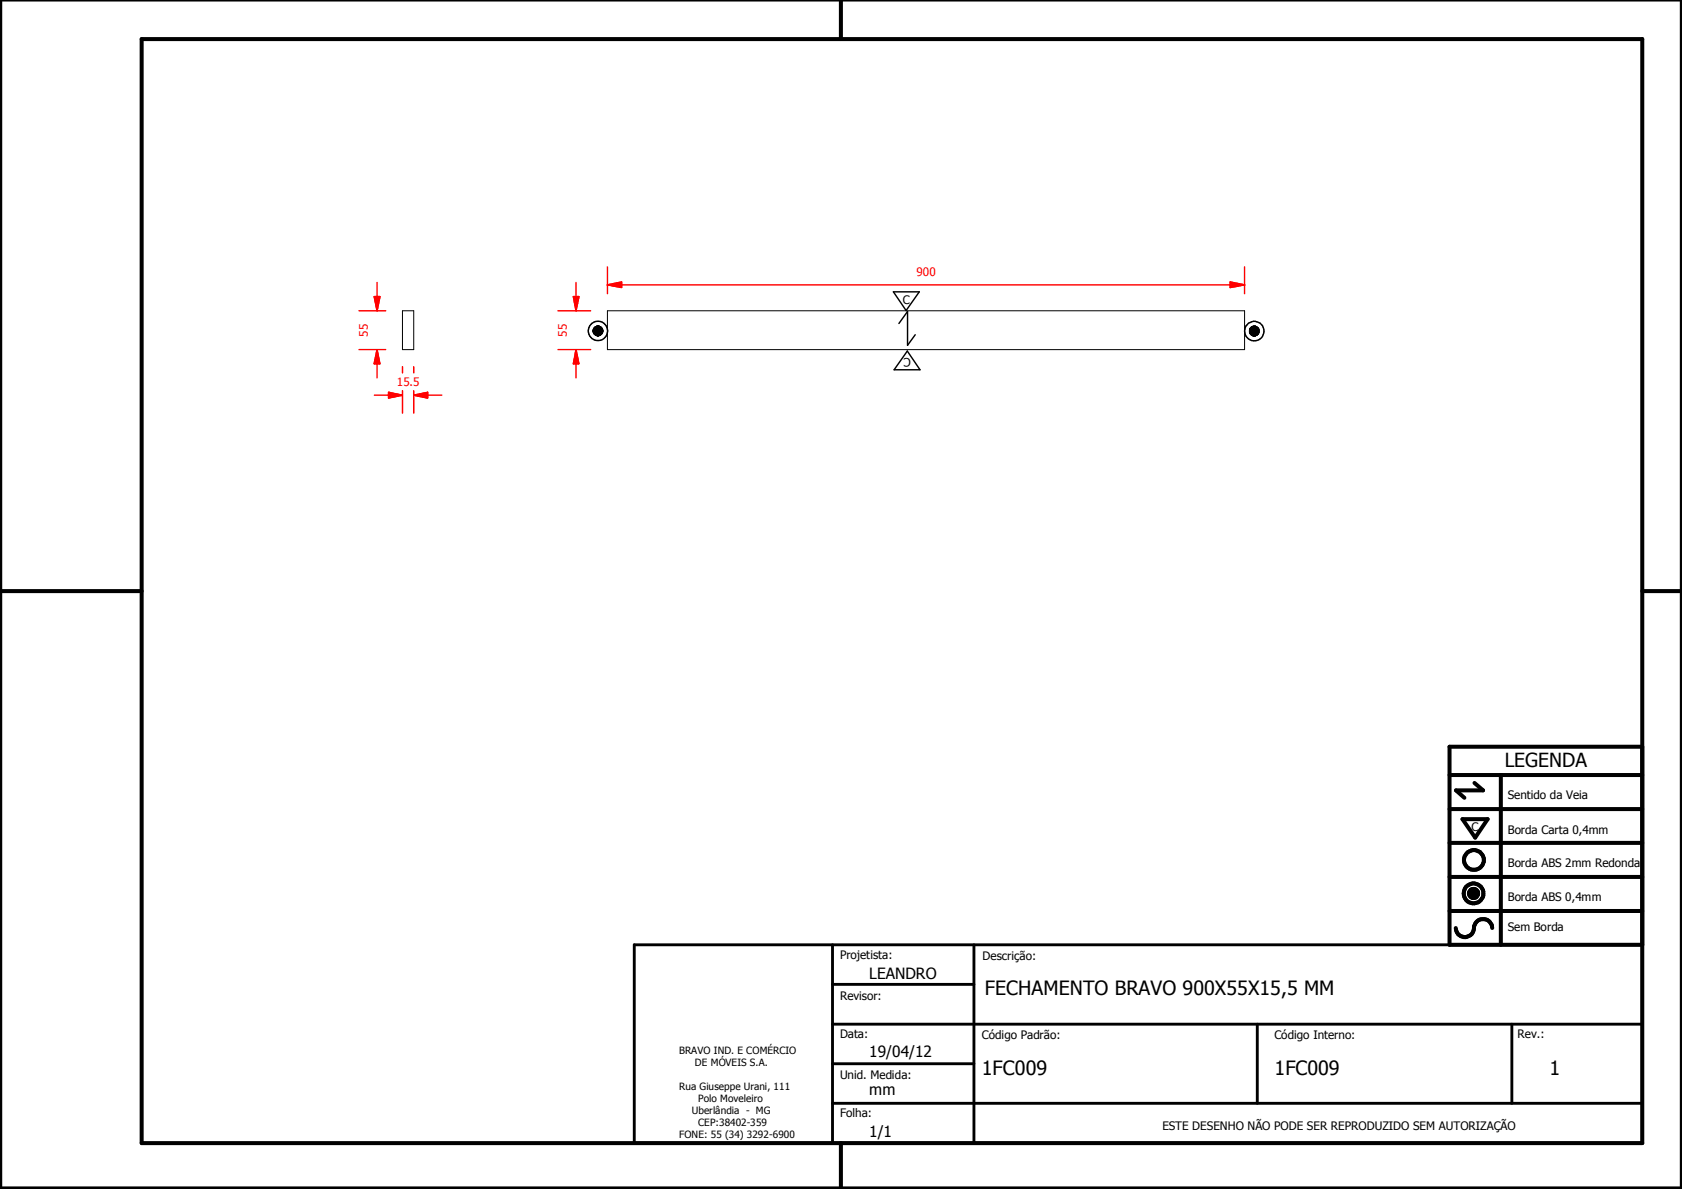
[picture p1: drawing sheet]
<svg xmlns="http://www.w3.org/2000/svg" width="297mm" height="210mm" viewBox="0 0 297 210" stroke-linecap="round" stroke-linejoin="round" font-family="sans-serif">
<g fill="none" stroke="#000" stroke-width=".18">
<path d="M71.1 54.9h2v6.8h-2zM104.7 58.3l1.8 .1zM104.7 58.4l1.8 .1zM104.7 58.5h1.8zM104.7 58.5l1.7 .1zM104.8 58.6h1.6zM104.8 58.6l1.6 .1zM104.8 58.3h1.7h-1.8zM104.8 58.3h1.7zM104.8 58.7l1.6 .1zM104.8 58.8h1.6zM104.8 58.8h1.5z"/>
<path d="M104.8 58.2l1.6 .1h-1.6zM104.8 58.2l1.6 .1zM104.8 58.1l1.6 .1zM104.9 58.8h1.4zM104.9 58.8l1.4 .1zM104.9 58l1.5 .1h-1.6zM104.9 58l1.5 .1zM104.9 58.9h1.4zM104.9 58.9l1.3 .1zM104.9 57.9l1.4 .1h-1.4zM104.9 57.9l1.4 .1zM105 59h1.2z"/>
<path d="M105 59l1.2 .1zM105 57.9h1.3zM105 59.1h1.2zM105 59.1h1.1zM105 57.8l1.2 .1h-1.2zM105 57.8l1.2 .1zM105 57.8h1.2zM105.1 59.1h1zM105.1 59.1h.9zM105.1 57.7l1.1 .1zM105.1 57.7h1zM105.2 59.1h.8z"/>
<path d="M105.2 59.1l.8 .1zM105.2 57.7h.9zM105.2 59.2h.8zM105.2 59.2h.7zM105.2 57.7h.8zM105.3 59.2h.6zM105.3 59.2l.4 .1zM105.3 57.6l.7 .1zM105.3 57.6h.6zM105.4 59.3h.3zM105.4 57.6h.5zM105.4 57.6h.3z"/>
<path d="M105.5 59.3h.2zM105.5 57.6h.2zM107.3 54.9h112.5v6.8h-112.5zM220.7 58.3h1.6v.2zM220.7 58.3l1.6 .2h-1.6zM220.7 58.5h1.6zM220.7 58.5h1.6v.1zM220.7 58.5l1.6 .1h-1.6zM220.7 58.6h1.6zM220.7 58.6l1.6 .1zM220.7 58.7l1.6 .1zM220.7 58.3h1.6z"/>
<path d="M220.7 58.2l1.6 .1zM220.7 58.8h1.6l-.1 .1zM220.7 58.8l1.5 .1h-1.4zM220.7 58.1l1.6 .1h-1.6zM220.7 58.1h1.6v.1zM220.8 58.9h1.4zM220.8 58l1.5 .1h-1.6zM220.8 58l1.5 .1zM220.8 58.9l1.4 .1zM220.8 58h1.4zM220.9 59h1.3zM220.9 59l1.2 .1z"/>
<path d="M220.9 57.9l1.3 .1h-1.4zM220.9 57.9l1.3 .1zM220.9 59.1h1.2zM220.9 59.1h1.1zM220.9 57.8l1.3 .1zM221 59.1h1zM221 59.1l.9 .1zM221 57.7l1.1 .1h-1.2zM221 57.7l1.1 .1zM221.1 59.2h.8zM221.1 59.2h.7zM221.1 57.7h.9z"/>
<path d="M221.1 57.7h.8zM221.1 59.2l.7 .1zM221.1 57.7h.7zM221.3 59.3h.5zM221.3 59.3h.4zM221.3 57.6l.5 .1zM221.3 57.6h.5zM221.3 59.3h.3zM221.3 57.6h.4zM221.4 59.3h.2zM221.4 57.6h.3zM221.4 57.6h.2z"/>
<path d="M259.4 157.6l1.6 .1zM259.4 157.7l1.6 .1zM259.4 157.8l1.6 .1zM259.4 157.9h1.6v.1zM259.4 157.9l1.6 .1h-1.5zM259.4 157.6h1.6zM259.5 158h1.5zM259.5 158l1.4 .1zM259.5 157.5l1.5 .1h-1.6zM259.5 157.5l1.5 .1zM259.5 158.1h1.4zM259.5 157.4l1.5 .1h-1.5z"/>
<path d="M259.5 157.4l1.5 .1zM259.5 158.1l1.4 .1zM259.5 157.3l1.4 .1h-1.4zM259.5 157.3l1.4 .1zM259.6 158.2h1.3zM259.6 158.2h1.2zM259.6 157.2l1.3 .1h-1.4zM259.6 157.2l1.3 .1zM259.6 158.2l1.2 .1zM259.6 157.2h1.3zM259.7 158.3h1.1zM259.7 158.3l1 .1z"/>
<path d="M259.7 157.1l1.1 .1h-1.2zM259.7 157.1l1.1 .1zM259.7 157.1h1.1zM259.8 158.4h.9zM259.8 158.4h.8zM259.8 157.1h1zM259.8 157.1h.9zM259.8 158.4l.8 .1zM259.8 157l.9 .1zM259.8 157h.8zM259.9 158.5h.7zM259.9 158.5h.6z"/>
<path d="M259.9 157h.7zM260 158.5h.5zM260 158.5h.4zM260 157h.6zM260.1 158.5h.3zM260.1 158.5h.2zM260.1 156.9l.4 .1zM260.1 156.9h.3zM260.1 156.9h.2z"/>
</g>
<g fill="#000">
<path d="M104.8 58.3h1.7h-1.8zM104.8 58.3h1.7zM104.8 58.2l1.6 .1h-1.6zM104.8 58.2l1.6 .1zM104.8 58.1l1.6 .1zM104.9 58l1.5 .1h-1.6zM104.9 58l1.5 .1zM104.9 57.9l1.4 .1h-1.4zM104.9 57.9l1.4 .1zM105 57.9h1.3zM105 57.8l1.2 .1h-1.2zM105 57.8l1.2 .1z"/>
<path d="M105 57.8h1.2zM105.1 57.7l1.1 .1zM105.1 57.7h1zM105.2 57.7h.9zM105.2 57.7h.8zM105.3 57.6l.7 .1zM105.3 57.6h.6zM105.4 57.6h.5zM105.4 57.6h.3zM105.5 57.6h.2zM105.4 59.3h.3zM105.5 59.3h.2z"/>
<path d="M105.3 59.2l.4 .1zM105.2 59.2h.7zM105.3 59.2h.6zM105.2 59.1l.8 .1zM105.2 59.2h.8zM105.1 59.1h.9zM105.2 59.1h.8zM105 59.1h1.1zM105.1 59.1h1zM105 59l1.2 .1zM105 59.1h1.2zM104.9 58.9l1.3 .1z"/>
<path d="M105 59h1.2zM104.9 58.8l1.4 .1zM104.9 58.9h1.4zM104.8 58.8h1.5zM104.9 58.8h1.4zM104.8 58.6l1.6 .1zM104.8 58.7l1.6 .1zM104.8 58.8h1.6zM104.7 58.5l1.7 .1zM104.8 58.6h1.6zM104.7 58.3l1.8 .1zM104.7 58.4l1.8 .1z"/>
<path d="M104.7 58.5h1.8zM220.7 58.3h1.6zM220.7 58.2l1.6 .1zM220.7 58.1l1.6 .1h-1.6zM220.7 58.1h1.6v.1zM220.8 58l1.5 .1h-1.6zM220.8 58l1.5 .1zM220.8 58h1.4zM220.9 57.9l1.3 .1h-1.4zM220.9 57.9l1.3 .1zM220.9 57.8l1.3 .1zM221 57.7l1.1 .1h-1.2z"/>
<path d="M221 57.7l1.1 .1zM221.1 57.7h.9zM221.1 57.7h.8zM221.1 57.7h.7zM221.3 57.6l.5 .1zM221.3 57.6h.5zM221.3 57.6h.4zM221.4 57.6h.3zM221.4 57.6h.2zM221.3 59.3h.3zM221.4 59.3h.2zM221.3 59.3h.4z"/>
<path d="M221.1 59.2l.7 .1zM221.3 59.3h.5zM221.1 59.2h.7zM221 59.1l.9 .1zM221.1 59.2h.8zM220.9 59.1h1.1zM221 59.1h1zM220.9 59l1.2 .1zM220.9 59.1h1.2zM220.8 58.9l1.4 .1zM220.9 59h1.3zM220.8 58.9h1.4z"/>
<path d="M220.7 58.8l1.5 .1h-1.4zM220.7 58.6l1.6 .1zM220.7 58.7l1.6 .1zM220.7 58.8h1.6l-.1 .1zM220.7 58.3h1.6v.2zM220.7 58.3l1.6 .2h-1.6zM220.7 58.5h1.6zM220.7 58.5h1.6v.1zM220.7 58.5l1.6 .1h-1.6zM220.7 58.6h1.6zM259.4 157.6h1.6zM259.5 157.5l1.5 .1h-1.6z"/>
<path d="M259.5 157.5l1.5 .1zM259.5 157.4l1.5 .1h-1.5zM259.5 157.4l1.5 .1zM259.5 157.3l1.4 .1h-1.4zM259.5 157.3l1.4 .1zM259.6 157.2l1.3 .1h-1.4zM259.6 157.2l1.3 .1zM259.6 157.2h1.3zM259.7 157.1l1.1 .1h-1.2zM259.7 157.1l1.1 .1zM259.7 157.1h1.1zM259.8 157.1h1z"/>
<path d="M259.8 157.1h.9zM259.8 157l.9 .1zM259.8 157h.8zM259.9 157h.7zM260 157h.6zM260.1 156.9l.4 .1zM260.1 156.9h.3zM260.1 156.9h.2zM260.1 158.5h.2zM260 158.5h.4zM260.1 158.5h.3zM259.9 158.5h.6z"/>
<path d="M260 158.5h.5zM259.8 158.4l.8 .1zM259.9 158.5h.7zM259.8 158.4h.8zM259.7 158.3l1 .1zM259.8 158.4h.9zM259.6 158.2l1.2 .1zM259.7 158.3h1.1zM259.6 158.2h1.2zM259.5 158.1l1.4 .1zM259.6 158.2h1.3zM259.5 158l1.4 .1z"/>
<path d="M259.5 158.1h1.4zM259.4 157.9l1.6 .1h-1.5zM259.5 158h1.5zM259.4 157.6l1.6 .1zM259.4 157.7l1.6 .1zM259.4 157.8l1.6 .1zM259.4 157.9h1.6v.1z"/>
</g>
<g fill="none" stroke="#000" stroke-width=".71">
<path d="M148.5 0v6.9M297 -.1v209.9h-297v-209.9M25 6.9h265v194.9h-265zM0 104.4h25M290 104.4h7M256 136.8h34M260.4 138.2l1.5 1.3h-4.8l1.5 1.3M265 136.8v30M290 131.8h-34v35h34M256 154.8h34M256 148.8h34M256 142.8h34"/>
<path d="M258.3 144.6h4.4l-2.2 3.3zM256 160.8h34M257.1 163.8a1.62 1.62 0 0 0 1.8 1.6 1.62 1.62 0 0 0 1.4-1.9 1.63 1.63 0 0 1 1.7-1.2 1.63 1.63 0 0 1 1.5 1.5M148.5 201.8v8"/>
<circle cx="260.2" cy="157.7" r="1.76"/>
<circle cx="260.2" cy="157.7" r=".82"/>
<circle cx="260.3" cy="151.8" r="1.76"/>
</g>
<path d="M112 166.8h178v35h-178zM147 173.8h25M147 166.8v35M172 166.8v35M147 194.8h143M147 180.8h143M147 187.8h25M222 180.8v14M267 180.8v14" fill="none" stroke="#000" stroke-width=".51"/>
<g fill="none" stroke="#000" stroke-width=".25">
<path d="M157.8 51.5h4.5l-2.3 3.3zM158.7 57.1l1.6-2.1v6l1.3-1.9M160.2 62l2.3 3.3h-4.6z"/>
<circle cx="105.6" cy="58.4" r="1.7"/>
<circle cx="105.6" cy="58.4" r=".85"/>
<circle cx="221.5" cy="58.4" r=".86"/>
<circle cx="221.5" cy="58.5" r="1.71"/>
</g>
<path d="M107.3 50.3h2.5" fill="none" stroke="#f00" stroke-width=".25"/>
<path d="M107.3 50.3l2.5-.5v1z" fill="#f00"/>
<path d="M107.3 50.3l2.5-.5v1zM217.3 50.3h2.5" fill="none" stroke="#f00" stroke-width=".25"/>
<path d="M217.3 49.8l2.5 .5-2.5 .5z" fill="#f00"/>
<path d="M107.3 47.1v4.8M109.8 50.3h107.5M217.3 49.8l2.5 .5-2.5 .5zM219.8 47.1v4.8M101.7 61.7v2.5" fill="none" stroke="#f00" stroke-width=".25"/>
<path d="M101.7 61.7l.5 2.5h-.9z" fill="#f00"/>
<path d="M101.7 52.4v2.5M101.7 61.7l.5 2.5h-.9z" fill="none" stroke="#f00" stroke-width=".25"/>
<path d="M101.3 52.4h.9l-.5 2.5z" fill="#f00"/>
<path d="M98.5 54.9h5.8M101.3 52.4h.9l-.5 2.5zM101.7 49.9v2.5M68.6 69.8h2.5M98.5 61.7h5.8M101.7 64.2v2.5" fill="none" stroke="#f00" stroke-width=".25"/>
<path d="M68.6 69.3l2.5 .5-2.5 .5z" fill="#f00"/>
<path d="M68.6 69.3l2.5 .5-2.5 .5zM73.1 69.8h2.4" fill="none" stroke="#f00" stroke-width=".25"/>
<path d="M73.1 69.8l2.4-.5v1z" fill="#f00"/>
<path d="M66.1 69.8h2.5M66.6 61.7v2.5M71.1 64.7v1.1M71.1 69v3.9M73.1 69.8l2.4-.5v1zM73.1 64.7v1.1M73.1 69v3.9M75.5 69.8h2.5" fill="none" stroke="#f00" stroke-width=".25"/>
<path d="M66.6 61.7l.5 2.5h-1z" fill="#f00"/>
<path d="M66.6 52.4v2.5M66.6 61.7l.5 2.5h-1z" fill="none" stroke="#f00" stroke-width=".25"/>
<path d="M66.1 52.4h1l-.5 2.5z" fill="#f00"/>
<path d="M63.4 54.9h4.7M66.1 52.4h1l-.5 2.5zM66.6 49.9v2.5M63.4 61.7h4.7M66.6 64.2v2.5" fill="none" stroke="#f00" stroke-width=".25"/>
<g font-size="3.5">
<text x="173.9" y="175.7">FECHAMENTO BRAVO 900X55X15,5 MM</text>
<text x="173.4" y="189.7">1FC009</text>
<text x="225.1" y="189.7">1FC009</text>
<text x="273.6" y="189.7">1</text>
</g>
<text font-size="3.4" x="265.7" y="135.4">LEGENDA</text>
<g font-size="2.7">
<text x="153.5" y="172.8">LEANDRO</text>
<text x="153.5" y="186.6">19/04/12</text>
<text x="153.5" y="193.4">mm</text>
<text x="153.5" y="200.8">1/1</text>
</g>
<g font-size="2.1">
<text x="159.4" y="53.7">C</text>
<text x="160.9" y="63.2" transform="rotate(180 160.9 63.2)">C</text>
<text x="266.3" y="141.1">Sentido da Veia</text>
<text x="259.8" y="146.7">C</text>
<text x="266.3" y="147.2">Borda Carta 0,4mm</text>
<text x="266.3" y="153.1">Borda ABS 2mm Redonda</text>
<text x="266.3" y="159">Borda ABS 0,4mm</text>
<text x="266.3" y="164.4">Sem Borda</text>
<text x="148.4" y="169.3">Projetista:</text>
<text x="173.5" y="169.5">Descrição:</text>
<text x="148.4" y="176.6">Revisor:</text>
<text x="148.4" y="183.2">Data:</text>
<text x="173.4" y="183.3">Código Padrão:</text>
<text x="225.1" y="183.3">Código Interno:</text>
<text x="268" y="183.2">Rev.:</text>
<text x="148.4" y="190.5">Unid. Medida:</text>
<text x="148.4" y="197.2">Folha:</text>
<text x="205.3" y="199.5">ESTE DESENHO NÃO PODE SER REPRODUZIDO SEM AUTORIZAÇÃO</text>
</g>
<g font-size="2.1" fill="#f00">
<text x="161.8" y="48.7">900</text>
<text x="65" y="59.4" transform="rotate(-90 65 59.4)">55</text>
<text x="100.1" y="59.4" transform="rotate(-90 100.1 59.4)">55</text>
<text x="70.1" y="68.2">15.5</text>
</g>
<g font-size="1.8">
<text x="119.9" y="186">BRAVO IND. E COMÉRCIO</text>
<text x="122.7" y="188.1">DE MÓVEIS S.A.</text>
<text x="119.9" y="192.4">Rua Giuseppe Urani, 111</text>
<text x="122.2" y="196.7">Uberlândia - MG</text>
<text x="123.3" y="194.6">Polo Moveleiro</text>
<text x="119.9" y="201">FONE: 55 (34) 3292-6900</text>
<text x="123.3" y="198.8">CEP:38402-359</text>
</g>
</svg>
